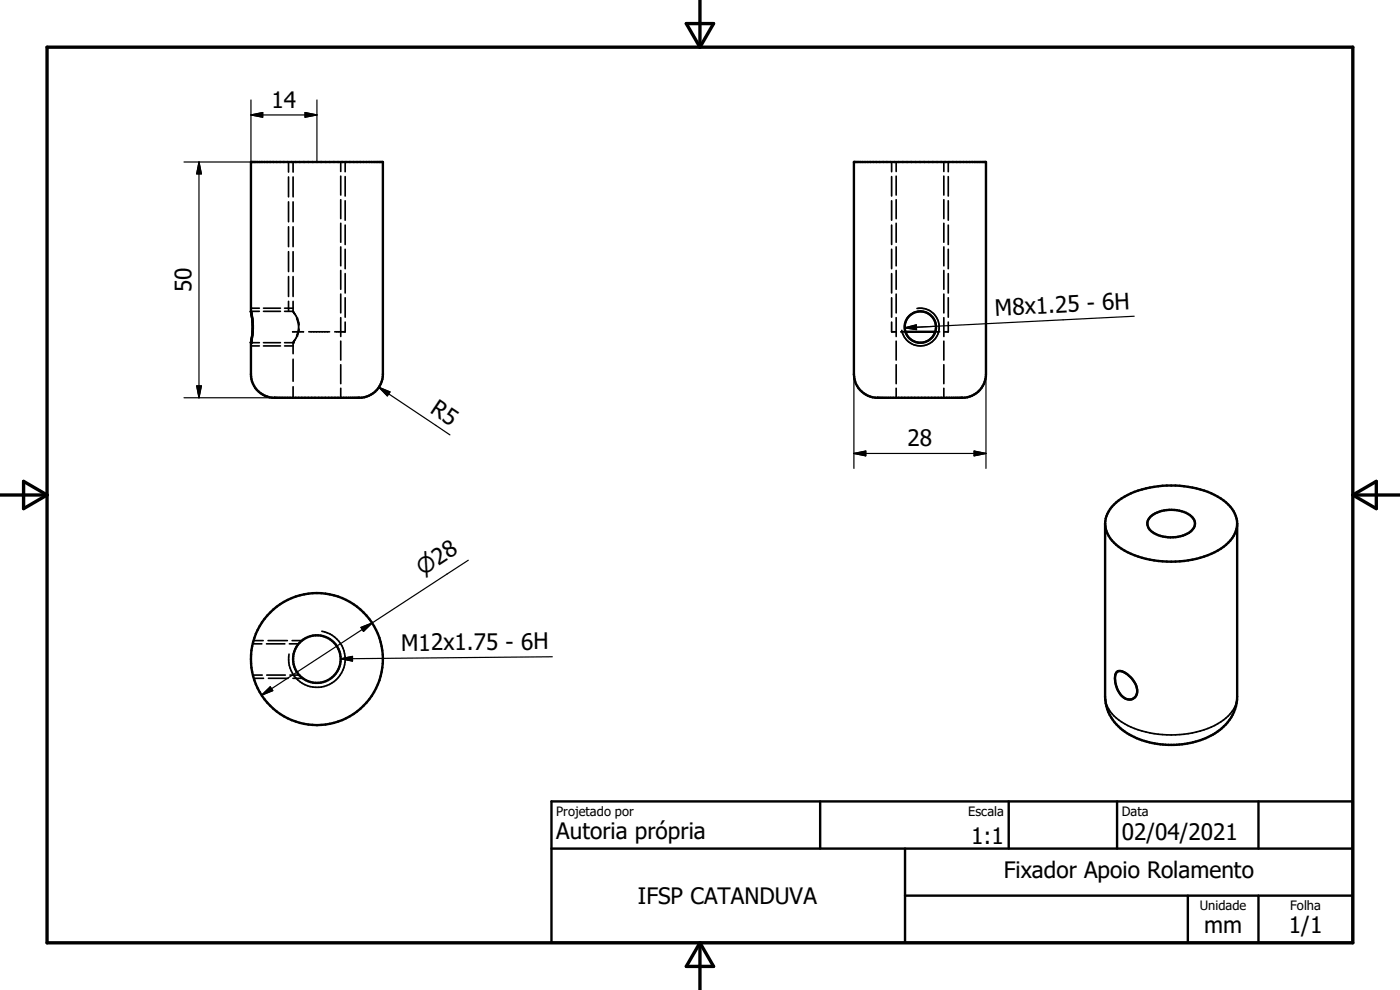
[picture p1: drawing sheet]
<svg xmlns="http://www.w3.org/2000/svg" width="297mm" height="210mm" viewBox="0 0 297 210" stroke-linecap="round" stroke-linejoin="round" font-family="sans-serif">
<g fill="none" stroke="#000" stroke-width=".51">
<path d="M181.2 34.4h28v45a5 5 0 0 1-5 5h-18a5.1 5.1 0 0 1-5-5zM53.3 66.6l-.1-32.2h28v45a5 5 0 0 1-5 5h-18a5 5 0 0 1-5-5v-6.8l.3-1.1M53.3 66.6l.2 .7M53.4 66.6v.2M53.4 67v.3M53.4 67.3l.1 .2M53.4 71.5v.4M53.5 67.5v.6M53.5 67.5l.1 .6M53.5 71.2v.3M53.5 68.1v2.5M53.5 70.6v.6"/>
<path d="M53.6 68.1v2.5M53.6 70.6l-.1 .6M192.1 70.4h6.3M234.4 111.1v36.7a9.9 9.9 0 0 0 6.7 8.8 18.6 18.6 0 0 0 17.7-1.7 9 9 0 0 0 3.7-7.1v-36.7M234.4 111.1a7 7 0 0 0 4.2 5.7 21.7 21.7 0 0 0 20.4-.4 6.7 6.7 0 0 0 3.5-5.3M234.4 111.1a7 7 0 0 1 4.2-5.7 21.6 21.6 0 0 1 20.4 .3 6.7 6.7 0 0 1 3.5 5.4M244 109.6a7.2 7.2 0 0 1 9 .2 2.15 2.15 0 0 1-1.2 3.4 6.9 6.9 0 0 1-8.1-1.1 1.89 1.89 0 0 1 .3-2.5zM236.9 142.7a1.47 1.47 0 0 1 1.9 .1 4.8 4.8 0 0 1 2.4 4.3 1.72 1.72 0 0 1-1.3 1.3 1.72 1.72 0 0 1-1.7-.6 5.1 5.1 0 0 1-1.4-5zM117 170h170v30h-170zM174 170v10M214 170v10M237 170v10"/>
<path d="M267 170v10M117 180h170M192 190h95M192 180v20M252 190v10M267 190v10"/>
<circle cx="195.3" cy="69.4" r="3.3"/>
<circle cx="67.2" cy="139.8" r="5"/>
<circle cx="67.2" cy="139.8" r="14"/>
</g>
<g fill="#000">
<circle cx="53.2" cy="72.7" r=".25"/>
<circle cx="62.2" cy="72.7" r=".18"/>
<circle cx="62.9" cy="71.2" r=".18"/>
<circle cx="62.9" cy="67.5" r=".18"/>
</g>
<g fill="none" stroke="#000" stroke-width=".36">
<path d="M61.2 34.4v2.1M61.2 37.5v4.3M62.2 34.4v2.1M62.2 37.5v4.3M72.3 34.4v2M72.3 37.4v4M73.2 34.4v2M73.2 37.5v4.1M189.2 34.4v2M189.2 37.5v4.1M190.1 34.4v2M190.1 37.4v4"/>
<path d="M200.2 34.4v2M200.2 37.4v4M201.2 34.4v2M201.2 37.5v4.1M61.2 42.8v4.2M61.2 48.1v4.2M61.2 53.4v4.2M61.2 58.7v4.2M62.2 42.8v4.2M62.2 48.1v4.2M62.2 53.4v4.2M62.2 58.7v4.2"/>
<path d="M72.3 42.4v4M72.3 47.4v4M72.3 52.4v4M72.3 57.4v4M73.2 42.6v4.1M73.2 47.8v4.1M73.2 52.9v4.1M73.2 58v4.2M189.2 42.6v4.1M189.2 47.8v4.1M189.2 52.9v4.1M189.2 58v4.2"/>
<path d="M190.1 42.4v4M190.1 47.4v4M190.1 52.4v4M190.1 57.4v4M200.2 42.4v4M200.2 47.4v4M200.2 52.4v4M200.2 57.4v4M201.2 42.6v4.1M201.2 47.8v4.1M201.2 52.9v4.1M201.2 58v4.2"/>
<path d="M53.2 66h1.8M53.2 72.7h1.8M53.2 65.4h1.8M53.2 73.4h1.8M55.9 66h3.6M55.9 72.7h3.6M55.9 65.4h3.6M55.9 73.4h3.6M60.4 66h1.8M60.4 72.7h1.8M60.4 65.4h1.8M60.4 73.4h1.8"/>
<path d="M61.2 63.9v2.1M62.1 70.4h2.3M62.2 66.1l.3 .6M62.2 66.1l1 1.7 .2 1.1M62.2 63.9v2.2M62.2 72.7v2.3M62.2 76.2v4.7M62.3 72.5l-.1 .2M62.5 72.1h.1M62.5 72.1l-.2 .4M62.9 67.5a4.3 4.3 0 0 1 0 3.7M63.4 69.9l-.2 1-.9 1.6"/>
<path d="M65.5 70.4h4.4M72.3 62.4v4M72.3 67.4v4M72.3 72.4v4M72.3 77.4v4M73.2 63.2v4.1M73.2 68.3v2.1h-2.2M189.2 68.3v2.1h.9M189.2 63.2v4.1M190.1 62.4v4M190.1 67.4v4M190.1 72.4v4"/>
<path d="M190.1 77.4v4M191.1 70.4h1M194.5 65.4a4 4 0 0 1 4.2 2 4 4 0 0 1-.3 4.5 4 4 0 0 1-4.1 1.3 4 4 0 0 1-3-3.1M198.4 70.4h.9M200.2 62.4v4M200.2 67.4v4M200.2 72.4v4M200.2 77.4v4M201.2 68.3v2.1h-.9M201.2 63.2v4.1M62.2 82v2.4M72.3 82.4v2"/>
<path d="M190.1 82.4v2M200.2 82.4v2M53.6 136.6h2M53.8 135.9h2M56.5 136.6h3.9M56.9 135.9h4.1M61.4 136.6h1.9M62 135.9h2M68.3 133.9a6 6 0 0 1 4.8 7 6 6 0 0 1-6.9 4.8 6 6 0 0 1-4.9-6.9M53.6 143.2h2M53.8 143.9h2.1M56.6 143.2h3.9"/>
<path d="M56.9 143.9h4.2M61.5 143.2h2M62.2 143.9h2M234.4 147.8a7 7 0 0 0 4.2 5.7 21.6 21.6 0 0 0 20.4-.4 6.7 6.7 0 0 0 3.5-5.3"/>
</g>
<path d="M10 10h277v190h-277zM145.6 5h5.8l-2.9 5zM148.5 0v10M0 105h10M5 102.1l5 2.9-5 2.9zM287 105h10M287 105l5-2.9v5.8zM148.5 200v10M148.5 200l2.9 5h-5.8z" fill="none" stroke="#000" stroke-width=".71"/>
<g fill="none" stroke="#000" stroke-width=".25">
<path d="M42.2 34.4v50M42.2 34.4l.5 2.5h-1zM53.2 24.4h14M53.2 24.4l2.5-.5v1zM53.2 21.2v13.2h-14.2M64.7 23.9l2.5 .5-2.5 .5zM67.2 21.2v13.2M181.2 79.4v20M191.9 69.5l2.5-.6v1zM209.2 79.4v20M240.6 67.1l-48.7 2.4M39 84.4h19.2"/>
<path d="M41.7 81.9h1l-.5 2.5zM80.4 82.2l15.1 10.1M80.4 82.2l2.3 .9-.5 .9zM181.2 96.2h28M181.2 96.2l2.5-.5v1zM206.7 95.7l2.5 .5-2.5 .5zM99.3 118.9l-20.4 13.3M72.3 139.8l2.5-.6v1zM76.6 133.1l2.3-.9-1.8 1.7zM78.9 132.2l-23.4 15.3M117.2 139.3l-44.9 .5M55.5 147.5l1.8-1.8 .6 .8z"/>
</g>
<path d="M42.2 34.4l.5 2.5h-1zM53.2 24.4l2.5-.5v1zM64.7 23.9l2.5 .5-2.5 .5zM191.9 69.5l2.5-.6v1zM41.7 81.9h1l-.5 2.5zM80.4 82.2l2.3 .9-.5 .9zM181.2 96.2l2.5-.5v1zM206.7 95.7l2.5 .5-2.5 .5zM72.3 139.8l2.5-.6v1zM76.6 133.1l2.3-.9-1.8 1.7zM55.5 147.5l1.8-1.8 .6 .8z" fill="#000" stroke="#000" stroke-width=".25"/>
<g font-size="4.8">
<text x="57.6" y="22.9">14</text>
<text x="40.6" y="62" transform="rotate(-90 40.6 62)">50</text>
<text x="211.1" y="67" transform="rotate(-3 211.1 67)">M8x1.25 - 6H</text>
<text x="91.1" y="87.4" transform="rotate(34 91.1 87.4)">R5</text>
<text x="192.5" y="94.6">28</text>
<text x="85.1" y="138" transform="rotate(-1 85.1 138)">M12x1.75 - 6H</text>
<text x="118" y="178.1">Autoria própria</text>
<text x="206" y="179">1:1</text>
<text x="238" y="178.2">02/04/2021</text>
<text x="135.3" y="191.8">IFSP CATANDUVA</text>
<text x="212.9" y="186.4">Fixador Apoio Rolamento</text>
<text x="255.4" y="197.9">mm</text>
<text x="273.4" y="198">1/1</text>
</g>
<text font-size="4.6" x="89.7" y="122.3" transform="rotate(-33 89.7 122.3)">n28</text>
<g font-size="2.7">
<text x="118" y="173.1">Projetado por</text>
<text x="205.4" y="173.1">Escala</text>
<text x="238" y="173">Data</text>
<text x="254.6" y="193.1">Unidade</text>
<text x="273.7" y="193.1">Folha</text>
</g>
</svg>
